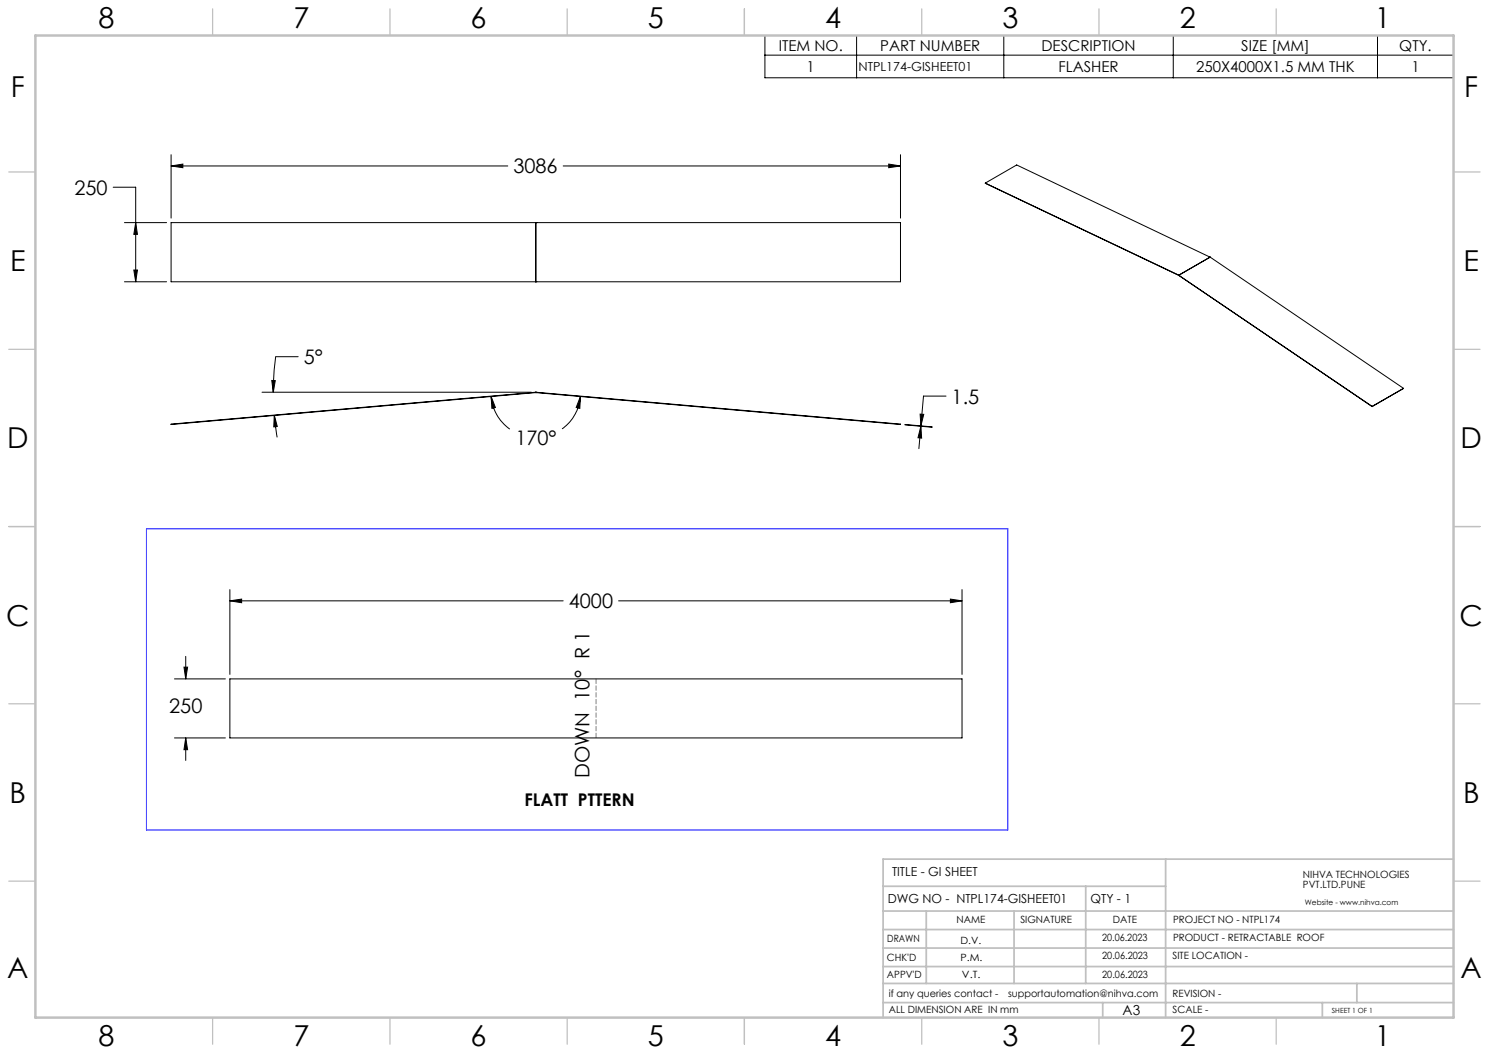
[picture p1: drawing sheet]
<svg xmlns="http://www.w3.org/2000/svg" width="420mm" height="297mm" viewBox="0 0 420 297" stroke-linecap="round" stroke-linejoin="round" font-family="sans-serif">
<g fill="none" stroke="#000" stroke-width=".28">
<path d="M215.8 10h194.2v11.9h-194.2zM215.8 15.6h194.2M241.6 10v11.9M283.1 10v11.9M330.9 10v11.9M388.5 10v11.9M31.9 52.8h6.4v26.7M48.3 43.6v17.9M48.3 46.8h94.9M48.3 46.8l3.3-.5v1zM158.9 46.8h95.1M250.7 46.3l3.3 .5-3.3 .5z"/>
<path d="M254 43.6v17.9M277.9 51.6l54.6 26.1M277.9 51.6l54.6 26M277.9 51.6l8.9-5.1 54.5 26M35.1 79.5h11.9M35.1 62.8h11.9M37.7 76.2h1.1l-.5 3.3zM38.3 62.8l.5 3.3h-1.1zM48.3 62.8h205.7v16.7h-205.7zM151.1 79.5h.1M151.1 62.8h.1M151.1 62.8v16.7"/>
<path d="M332.5 77.7h.1M332.5 77.6h.1M332.5 77.6l54.5 37M332.5 77.7l54.5 37M332.5 77.6v.1M341.3 72.5h.1M341.3 72.5l-8.8 5.1M341.3 72.5l54.6 37M73.9 110.6h76M76.7 107.3h.9l-.5 3.3zM77.4 117.1l.8 3.2-1 .1zM77.4 117.1l.8 6.3"/>
<path d="M84.1 100.6h-6.3l-.5 3.7-.2 6.3M138.5 111.8l1.2 3.1-1 .3zM138.5 111.8a12.6 12.6 0 0 0 5.3 9.2M151.1 110.7h.1M151.1 110.6h.1M151.1 110.6l102.9 9.1-102.9-9M151.1 110.6l-102.8 9.1 102.8-9M151.1 110.6v.1M163.7 111.8l-.2 3.4-1-.3zM163.7 111.8a12.4 12.4 0 0 1-5.2 9.2M255.3 119.7l7.6 .7M255.3 119.8l7.6 .7"/>
<path d="M259.5 116.8l1.1 .1-.8 3.2zM266.8 111.7h-6.3l-.7 8.4M387 114.6v.1M395.9 109.5l-8.9 5.1M395.9 109.5l-8.9 5.2M259.8 120.2l.2 3.4-1.1-.1zM259.8 120.2l-.6 6.3M64.8 166.3v23.9M64.8 169.5h94.1M64.8 169.5l3.4-.5v1zM174.5 169.5h96.9M268.1 169l3.3 .5-3.3 .5z"/>
<path d="M271.4 166.3v23.9M49.2 191.5h14.4M51.9 188.2h1l-.5 3.3zM52.4 185.1v6.4M64.8 191.5h206.6v16.6h-206.6zM49.2 208.1h14.4M52.4 208.1l.5 3.4h-1zM52.4 208.1v6.4"/>
</g>
<path d="M168.1 191.5v16.6" fill="none" stroke="#808080" stroke-width=".28" stroke-dasharray="1.3 .6" stroke-dashoffset="-.1"/>
<g fill="none" stroke="#c0c0c0" stroke-width=".35">
<path d="M60 2.5v7.5M110 2.5v7.5M160 2.5v7.5M210 2.5v7.5M260 2.5v7.5M310 2.5v7.5M360 2.5v7.5M2.5 48.5h7.5M410 48.5h7.5M2.5 98.5h7.5M410 98.5h7.5M2.5 148.5h7.5"/>
<path d="M410 148.5h7.5M2.5 198.5h7.5M410 198.5h7.5M2.5 248.5h7.5M410 248.5h7.5M60 287v7.5M110 287v7.5M160 287v7.5M210 287v7.5M260 287v7.5M310 287v7.5M360 287v7.5"/>
</g>
<g fill="none" stroke="#c0c0c0" stroke-width=".5">
<path d="M249.1 257h160.9M249.1 250h79.7M261.3 257v20.4M286 257v20.4M306.2 250v27.4M328.8 242.3v44.7M410 242.3h-160.9v44.7M249.1 272.6h160.9M249.1 267.4h160.9M249.1 262.2h160.9M249.1 277.4h160.9M382.7 277.4v5.4"/>
<path d="M249.1 282.8h160.9M311 282.8v4.2M373 282.8v4.2"/>
</g>
<path d="M10 10h400v277h-400z" fill="none" stroke="#c0c0c0" stroke-width=".7"/>
<path d="M41.3 149.2h243v84.9h-243z" fill="none" stroke="#00f" stroke-width=".28"/>
<path d="M76.7 107.3h.9l-.5 3.3zM77.4 117.1l.8 3.2-1 .1zM138.5 111.8l1.2 3.1-1 .3zM163.7 111.8l-.2 3.4-1-.3zM259.5 116.8l1.1 .1-.8 3.2zM259.8 120.2l.2 3.4-1.1-.1zM48.3 46.8l3.3-.5v1zM250.7 46.3l3.3 .5-3.3 .5zM37.7 76.2h1.1l-.5 3.3zM38.3 62.8l.5 3.3h-1.1zM268.1 169l3.3 .5-3.3 .5zM64.8 169.5l3.4-.5v1zM51.9 188.2h1l-.5 3.3zM52.4 208.1l.5 3.4h-1z" fill="#000"/>
<g font-size="8.1">
<text x="27.8" y="8">8</text>
<text x="82.8" y="8">7</text>
<text x="132.8" y="8">6</text>
<text x="182.8" y="8">5</text>
<text x="232.8" y="8">4</text>
<text x="282.8" y="8">3</text>
<text x="332.8" y="8">2</text>
<text x="387.8" y="8">1</text>
<text x="3" y="27.2">F</text>
<text x="413" y="27.2">F</text>
<text x="2.8" y="76.5">E</text>
<text x="412.8" y="76.5">E</text>
<text x="2" y="126.5">D</text>
<text x="412" y="126.5">D</text>
<text x="1.7" y="176.5">C</text>
<text x="411.7" y="176.5">C</text>
<text x="2.7" y="226.5">B</text>
<text x="412.7" y="226.5">B</text>
<text x="2" y="275.7">A</text>
<text x="412" y="275.7">A</text>
<text x="27.8" y="295">8</text>
<text x="82.8" y="295">7</text>
<text x="132.8" y="295">6</text>
<text x="182.8" y="295">5</text>
<text x="232.8" y="295">4</text>
<text x="282.8" y="295">3</text>
<text x="332.8" y="295">2</text>
<text x="387.8" y="295">1</text>
</g>
<g font-size="5.6">
<text x="144.8" y="48.9">3086</text>
<text x="21" y="54.9">250</text>
<text x="85.7" y="102.7">5°</text>
<text x="268.4" y="113.8">1.5</text>
<text x="145.4" y="125.5">170°</text>
<text x="160.4" y="171.6">4000</text>
<text x="47.7" y="201.2">250</text>
<text x="166.3" y="219.4" transform="rotate(-90 166.3 219.4)">DOWN 10° R 1</text>
</g>
<text font-size="4.9" x="147.9" y="227.4">FLATT PTTERN</text>
<g font-size="4.2">
<text x="219.7" y="14.3">ITEM NO.</text>
<text x="248.3" y="14.3">PART NUMBER</text>
<text x="293.8" y="14.3">DESCRIPTION</text>
<text x="350.1" y="14.3">SIZE [MM]</text>
<text x="394.7" y="14.3">QTY.</text>
<text x="227.5" y="20.3">1</text>
<text x="298.6" y="20.3">FLASHER</text>
<text x="337.4" y="20.3">250X4000X1.5 MM THK</text>
<text x="398.1" y="20.3">1</text>
</g>
<text font-size="3.9" x="316.7" y="286.4">A3</text>
<g font-size="3.5">
<text x="242.1" y="20.1">NTPL174-GISHEET01</text>
<text x="251.6" y="247.2">TITLE - GI SHEET</text>
<text x="250.4" y="254.8">DWG NO - NTPL174-GISHEET01</text>
<text x="307.6" y="254.8">QTY - 1</text>
</g>
<g font-size="2.8">
<text x="367.5" y="247.7">NIHVA TECHNOLOGIES</text>
<text x="367.5" y="250.5">PVT.LTD.PUNE</text>
<text x="269.8" y="260.4">NAME</text>
<text x="287.8" y="260.4">SIGNATURE</text>
<text x="313.9" y="260.5">DATE</text>
<text x="330.9" y="260.5">PROJECT NO - NTPL174</text>
<text x="250.3" y="265.7">DRAWN</text>
<text x="270.9" y="266.1">D.V.</text>
<text x="310.9" y="265.5">20.06.2023</text>
<text x="330.9" y="265.5">PRODUCT - RETRACTABLE ROOF</text>
<text x="250.2" y="271.1">CHK'D</text>
<text x="250.2" y="275.8">APPV'D</text>
<text x="270.9" y="271.1">P.M.</text>
<text x="271.3" y="275.8">V.T.</text>
<text x="310.9" y="270.6">20.06.2023</text>
<text x="310.9" y="275.7">20.06.2023</text>
<text x="330.7" y="270.6">SITE LOCATION -</text>
<text x="250.7" y="281.1">if any queries contact -</text>
<text x="284.3" y="281.1">supportautomation@nihva.com</text>
<text x="330.7" y="281.1">REVISION -</text>
<text x="250.7" y="285.6">ALL DIMENSION ARE IN mm</text>
<text x="330.7" y="285.6">SCALE -</text>
</g>
<text font-size="2.1" x="368.1" y="255.1">Website - www.nihva.com</text>
<text font-size="2" x="375.7" y="285.6">SHEET 1 OF 1</text>
</svg>
